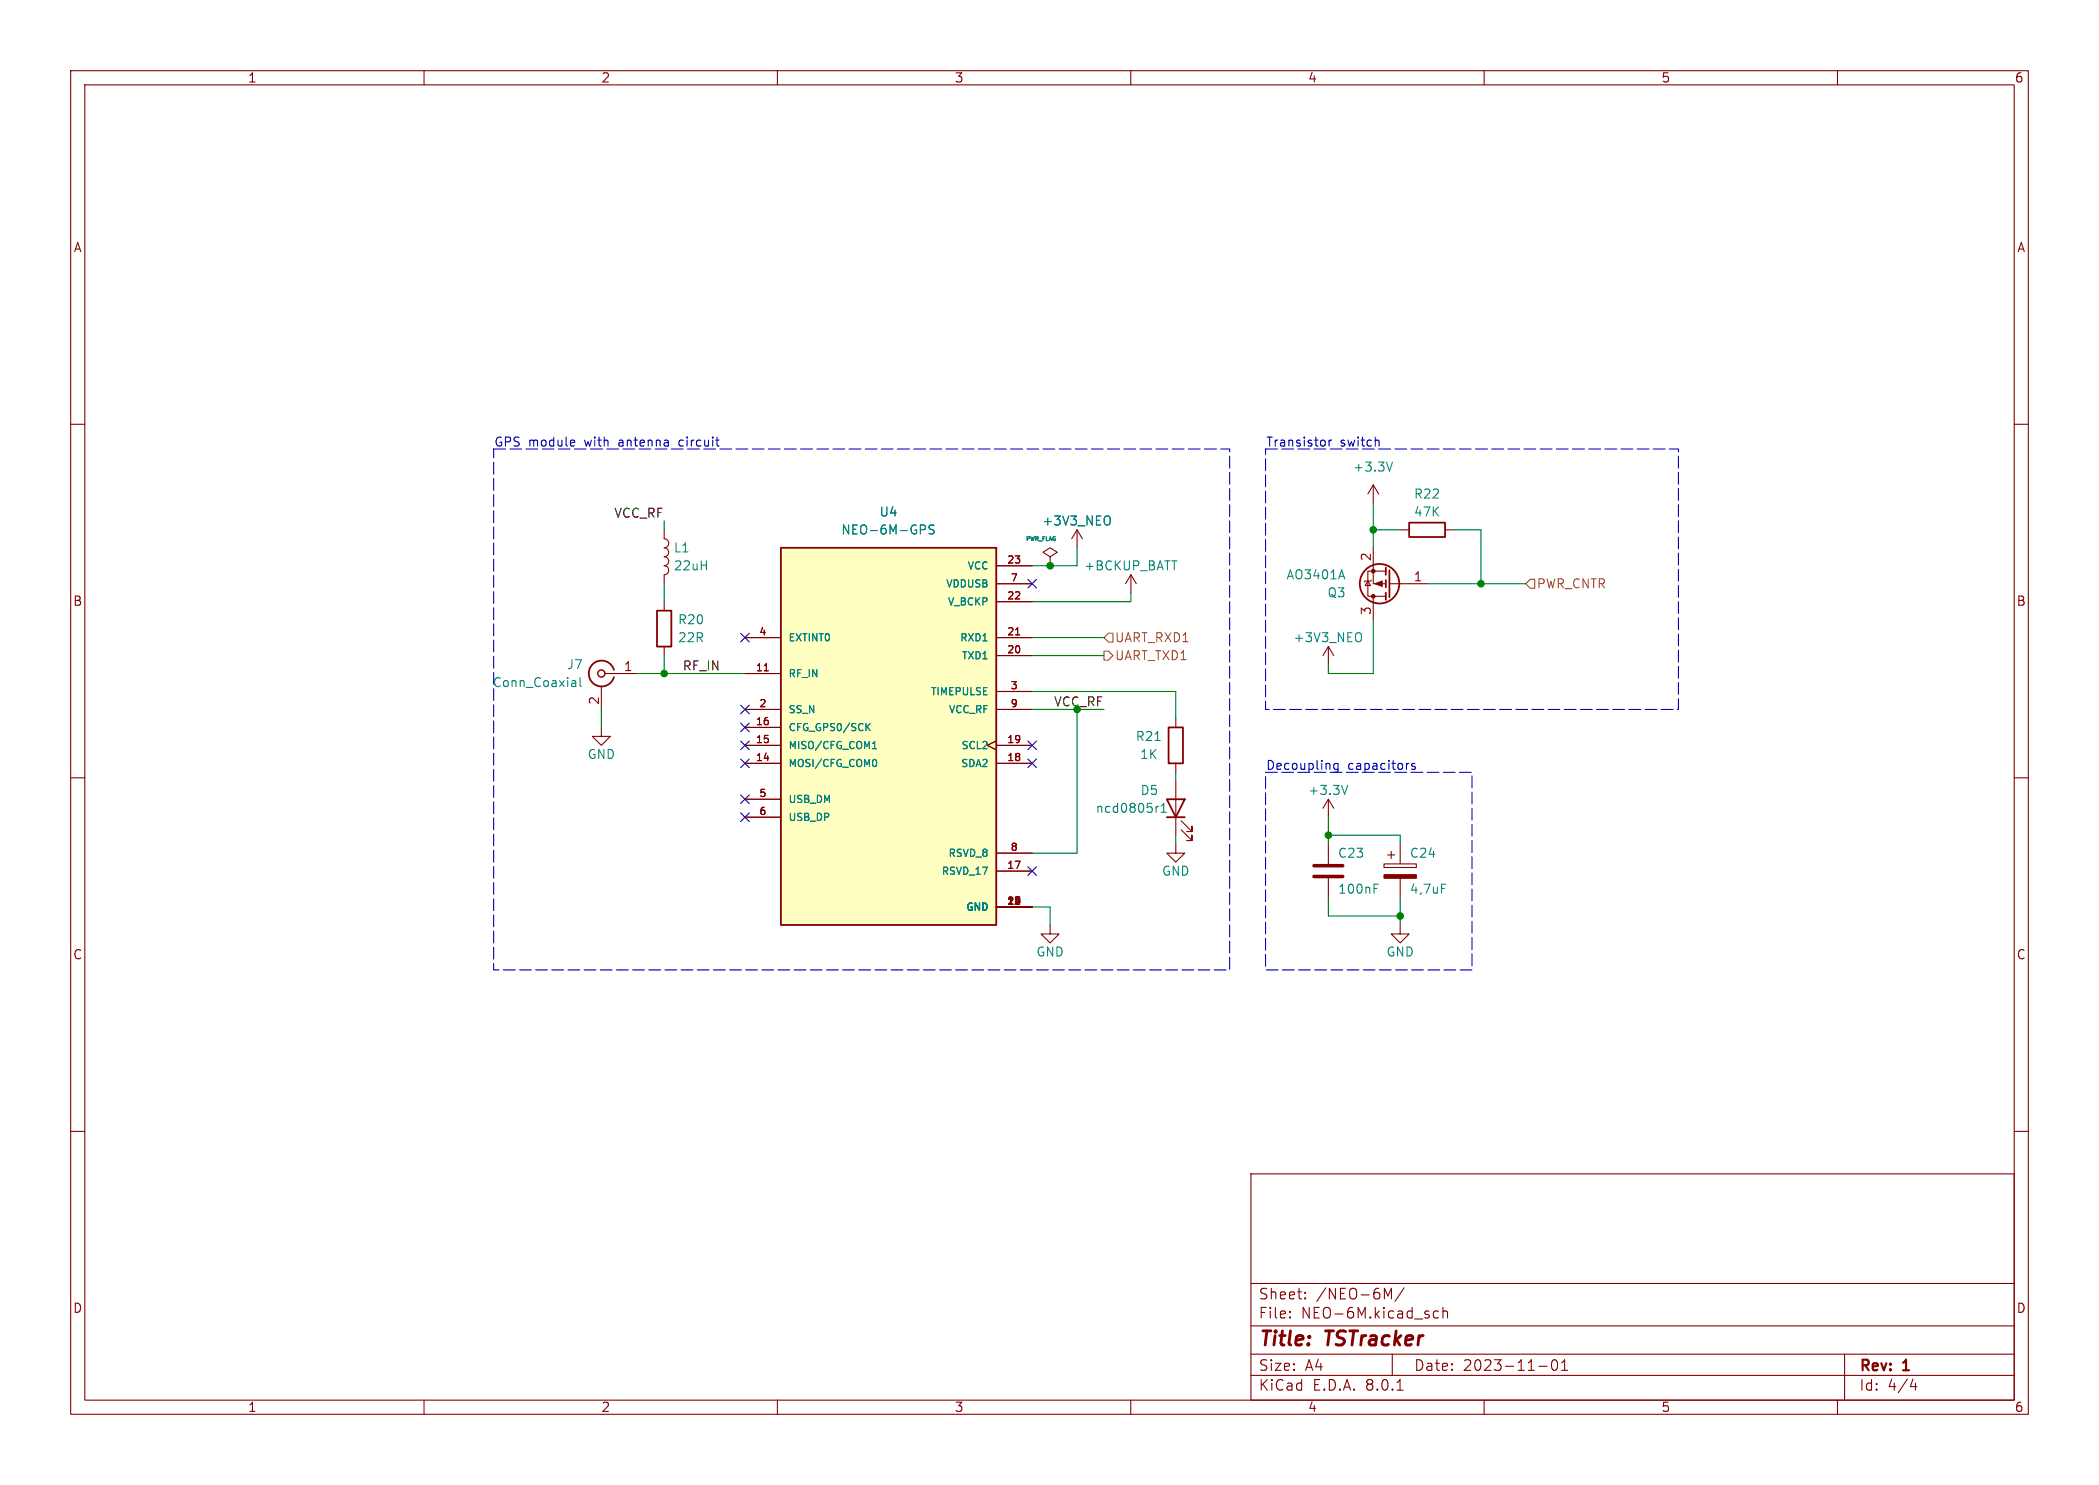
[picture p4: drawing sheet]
<svg xmlns="http://www.w3.org/2000/svg" width="297mm" height="210mm" viewBox="0 0 297 210" stroke-linecap="round" stroke-linejoin="round" font-family="sans-serif">
<g fill="none" stroke="#840000" stroke-width=".15">
<path d="M10 10h277v190h-277zM12 12h273v186h-273zM60 10v2M110 10v2M160 10v2M210 10v2M260 10v2M10 60h2M285 60h2M94 74.9v1.3a.64 .64 0 0 1 .6 .6 .64 .64 0 0 1-.6 .7 .64 .64 0 0 1 .6 .6 .64 .64 0 0 1-.6 .6 .64 .64 0 0 1 .6 .7 .64 .64 0 0 1-.6 .6 .64 .64 0 0 1 .6 .6 .64 .64 0 0 1-.6 .7v1.3M152.4 74.9l-.8 1.3M152.4 74.9v2.6"/>
<path d="M152.4 74.9l.8 1.3M194.3 77.5v5.1h1.8M194.3 68.6l-.8 1.3M194.3 68.6v2.5M194.3 68.6l.8 1.3M198.1 74.9h1.3M204.5 74.9h1.2M94 85.1v1.3M94 91.4v1.3M188 91.4l-.8 1.3M188 91.4v2.6M188 91.4l.7 1.3"/>
<path d="M193.5 82.2l.4 .6h-.7zM194.1 82l-.2 .2h-.7l-.2 .1M194.3 84.3v3.3M196.1 80.8h-2.6v3.5h2.6M196.6 82.6h5.3M10 110h2M166.4 119.4v1.3h1.2l-1.2 1.2-1.3-1.2h1.3M166.4 110.5v7.6M167.1 117.3l1.6 1.6v-.8v.8h-.8M167.1 116.1l1.6 1.5v-.8v.8h-.8M188 113v2.6M188 113l-.8 1.3"/>
<path d="M188 113l.7 1.3M198.1 119.4v2.8M285 110h2M148.6 130.8v1.3h1.3l-1.3 1.3-1.3-1.3h1.3M195.8 122.2h4.6v.5h-4.6zM196.3 120.9h1.1M196.8 120.4v1M198.1 124.2v2.8M10 160h2M285 160h2M177 166h108v32h-108zM60 198v2"/>
<path d="M110 198v2M160 198v2M177 194.5h108M177 191.5h108M177 187.5h108M177 181.5h108M182.5 186.3h.1l-.1 .1M182.5 186.3v.1M182.5 185.5v.1M182.5 185.5h.1l-.1 .1M184.7 183.6v.1M184.7 183.6h-.1l.1 .1"/>
<path d="M184.7 182.8v.1M184.7 182.8h-.1l.1 .1M195.9 182.2l.5 1.1 .5-1.1v1.5M197 191.5v3M197.7 196.6h.8M198.7 182.1l-1.3 2M203.5 185.5l-.4-.1-.3 .3v.4l.2 .2 .1 .1 .4-.1M204.2 185.5a.37 .37 0 0 1 .6 .1v.8M204.2 184.9v1.5M210 198v2M217.7 193.2h1.2M219.7 192.4a.36 .36 0 0 1 .3-.1 .36 .36 0 0 1 .3 .3 .77 .77 0 0 1-.4 1.2 .91 .91 0 0 1-.2-1.4z"/>
<path d="M221 193.8h.8M221 192.7l.4-.4v1.5M260 198v2M261 191.5v6.5M270.7 195l-.4 1.1h.9M271 195.6v1"/>
</g>
<g fill="none" stroke="#840000" stroke-width=".25">
<path d="M199.4 73.9h5.1v2h-5.1zM93 86.4h2v5h-2zM196.1 80.3v1M196.1 82v1.1M196.1 83.8v1M196.6 80.6v3.9M165.1 113h2.5l-1.2 2.6zM165.1 115.6h2.5"/>
<circle cx="195.2" cy="82.5" r="2.79"/>
</g>
<path d="M156.9 73a.9 .9 0 0 1 0 1.2M197 65.3l-.4 1.3M189.8 80.6l.5 1.3M192.5 89.5a.9 .9 0 0 1 0 1.2M163.6 114v.9M163.9 114l-.2 .1-.1 .2M164.3 114.9h.7M164.3 114l.4-.4v1.3M190.7 111.1l-.4 1.2M204 125h.6" fill="none" stroke="#008484" stroke-width=".15"/>
<g fill="#840000" stroke="#840000" stroke-width=".15">
<path d="M195.8 123.7h4.6v.5h-4.6z"/>
<path d="M194.6 82.6l1-.4v.7z"/>
<circle cx="194.3" cy="80.8" r=".25"/>
<circle cx="194.3" cy="84.3" r=".25"/>
</g>
<path d="M110.5 77.5h30.5v53.3h-30.5z" fill="#ffffc2"/>
<path d="M110.5 77.5h30.5v53.3h-30.5zM86.9 94.7a1.81 1.81 0 0 0-2.8-.9 1.81 1.81 0 0 0 0 2.9 1.81 1.81 0 0 0 2.8-.9M165.4 102.9h2v5.1h-2z" fill="none" stroke="#840000" stroke-width=".25"/>
<g fill="none" stroke="#840000" stroke-width=".15">
<path d="M148.6 78.7l1-.6-1-.6-1 .6 1 .6v1.3M85.1 97v3.3M85.6 95.3h4.6M105.4 95.3h5.1M105.4 90.2h5.1M108.1 94.9h.6M141 92.7h5M141 90.2h5M141 85.1h5M141 80h5M141 97.8h5M141 82.6h5"/>
<path d="M143.7 89.8h.6M148.6 80h.1M160 81.3l-.7 1.3M160 81.3v2.5M160 81.3l.8 1.3M85.1 102.9v1.2h-1.3l1.3 1.3 1.3-1.3h-1.3M105.4 108h5.1M105.4 105.4h5.1M105.4 102.9h5.1M105.4 100.3h5.1M105.4 113h5.1M105.4 115.6h5.1"/>
<path d="M141 104.8l-1.3 .6 1.3 .6M141 108h5M141 105.4h5M141 100.3h5M166.4 101.6v1.3M166.4 108v1.2M188 119.4v2.8M141 128.3h5M141 123.2h5M141 120.7h5M188 124.2v2.8M198.1 130.8v1.3h1.3l-1.3 1.3-1.3-1.3h1.3"/>
</g>
<g fill="none" stroke="#008484" stroke-width=".15">
<path d="M130.2 74.2h.5l.3 .3-.2 .3-.6 .1M132.2 74.3l-.5-.1-.3 .3 .2 .3 .5 .2v.4l-.2 .1-.5-.1M156.9 73a.9 .9 0 0 1 0 1.2M81 96.3h.4l.1 .8M81.5 97l-.5 .1M81.5 96.6h-.5M82.1 95.8v1.1l.2 .2M122.7 102.8l.4 .5M123.1 102.3l-.6 .6M123.5 105.9h.5M123.6 105.1l.1-.2v1M123.8 107.4a.64 .64 0 0 1 0 1"/>
<path d="M163.4 104.7h.8M194.4 125.6h.4M194.4 125h.6"/>
</g>
<circle cx="85.1" cy="95.3" r=".51" fill="none" stroke="#840000" stroke-width=".2"/>
<path d="M185.9 124h4.1M185.9 122.4h4.1" fill="none" stroke="#840000" stroke-width=".51"/>
<path d="M156.2 92.1h.6l.7 .6-.7 .6h-.6zM156.8 89.5h.7v1.3h-.7l-.6-.6zM216.5 81.9h.7v1.3h-.7l-.6-.6z" fill="none" stroke="#848400" stroke-width=".15"/>
<path d="M80.9 62.2l.4 .1v.2l-.6 .2M81.3 63l-.4 .1M101.3 62.2h.5M101.6 63.1h.2M188.1 62.2v.9M188.4 62.2l-.2 .1-.1 .2M195 62.2l.1 .2v.7M189.3 108v1l-.2 .2h-.3M189.3 108h-.3l-.3 .2v.4l.1 .1h.5M199.2 108h.2M200.2 108h-.3l-.2 .1 .1 .2 .4 .1v.3h-.5" fill="none" stroke="#0000c2" stroke-width=".15"/>
<path d="M69.8 63.5h104.2v73.7h-104.2zM179.1 63.5h58.4v36.8h-58.4zM179.1 109.2h29.2v28h-29.2z" fill="none" stroke="#0000c2" stroke-width=".15" stroke-dasharray="1.7 .6"/>
<g fill="none" stroke="#008400" stroke-width=".15">
<path d="M94 73.7v1.2M152.4 77.5v2.5h-6.4M194.3 71.1v6.4M194.3 74.9h3.8M205.7 74.9h3.8v7.7M90.2 95.3h15.2M94 82.6v2.5M94 92.7v2.6M146 97.8h20.4v3.8M146 90.2h10.2M146 92.7h10.2M160 83.8v1.3h-14"/>
<path d="M194.3 87.6v7.7h-6.3v-1.3M201.9 82.6h14M85.1 100.3v2.6M146 100.3h10.2M152.4 100.3v20.4h-6.4M166.4 109.2v1.3M166.4 118.1v1.3M188 115.6v3.8M188 118.1h10.1v1.3M146 128.3h2.6v2.5M188 127v2.5h10.1M198.1 127v3.8"/>
</g>
<g fill="none" stroke="#000084" stroke-width=".15">
<path d="M104.8 99.7l1.2 1.2M104.8 89.6l1.2 1.2M106 99.7l-1.2 1.2M106 89.6l-1.2 1.2M145.4 81.9l1.3 1.3M146.7 81.9l-1.3 1.3M104.8 115l1.2 1.2M104.8 112.4l1.2 1.2M104.8 104.8l1.2 1.2M104.8 107.3l1.2 1.3M104.8 102.3l1.2 1.2M106 115l-1.2 1.2"/>
<path d="M106 112.4l-1.2 1.2M106 104.8l-1.2 1.2M106 107.3l-1.2 1.3M106 102.3l-1.2 1.2M145.4 107.3l1.3 1.3M145.4 104.8l1.3 1.2M146.7 107.3l-1.3 1.3M146.7 104.8l-1.3 1.2M145.4 122.6l1.3 1.2M146.7 122.6l-1.3 1.2"/>
</g>
<g fill="#008400" stroke="#008400" stroke-width=".15">
<circle cx="94" cy="95.3" r=".46"/>
<circle cx="148.6" cy="80" r=".46"/>
<circle cx="194.3" cy="74.9" r=".46"/>
<circle cx="209.5" cy="82.6" r=".46"/>
<circle cx="198.1" cy="129.5" r=".46"/>
<circle cx="188" cy="118.1" r=".46"/>
</g>
<g font-size="2.8" fill="#840000">
<text x="178" y="190.9">Title:</text>
<text x="187.7" y="190.9">TSTracker</text>
</g>
<g font-size="2.1" fill="#840000">
<text x="178" y="184">Sheet:</text>
<text x="186.2" y="184">/NEO-6M/</text>
<text x="178" y="186.7">File:</text>
<text x="184.1" y="186.7">NEO-6M.kicad_sch</text>
<text x="178" y="196.9">KiCad</text>
<text x="178" y="194.1">Size:</text>
<text x="184.7" y="194.1">A4</text>
<text x="185.7" y="196.9">E.D.A.</text>
<text x="193.3" y="196.9">8.0.1</text>
<text x="200" y="194.1">Date:</text>
<text x="207" y="194.1">2023-11-01</text>
<text x="263" y="194.3">Rev:</text>
<text x="263" y="196.9">Id:</text>
<text x="267.1" y="196.9">4/4</text>
<text x="269.4" y="194.3">1</text>
</g>
<g font-size="1.8" fill="#840000">
<text x="35" y="11.9">1</text>
<text x="85" y="11.9">2</text>
<text x="135" y="11.9">3</text>
<text x="185" y="11.9">4</text>
<text x="235" y="11.9">5</text>
<text x="285" y="11.9">6</text>
<text x="10.3" y="35.9">A</text>
<text x="285.3" y="35.9">A</text>
<text x="194.1" y="79.4" transform="rotate(-90 194.1 79.4)">2</text>
<text x="200" y="82.3">1</text>
<text x="10.3" y="85.9">B</text>
<text x="194.1" y="87.1" transform="rotate(-90 194.1 87.1)">3</text>
<text x="285.3" y="85.9">B</text>
<text x="88.2" y="95">1</text>
<text x="84.8" y="99.8" transform="rotate(-90 84.8 99.8)">2</text>
<text x="10.3" y="135.9">C</text>
<text x="285.3" y="135.9">C</text>
<text x="10.3" y="185.9">D</text>
<text x="285.3" y="185.9">D</text>
<text x="35" y="199.9">1</text>
<text x="85" y="199.9">2</text>
<text x="135" y="199.9">3</text>
<text x="185" y="199.9">4</text>
<text x="235" y="199.9">5</text>
<text x="285" y="199.9">6</text>
</g>
<g font-size="1.8" fill="#0000c2">
<text x="69.8" y="63.3">GPS module</text>
<text x="82.8" y="63.3">with</text>
<text x="87.8" y="63.3">antenna</text>
<text x="96.5" y="63.3">circuit</text>
<text x="179.1" y="63.3">Transistor</text>
<text x="189.6" y="63.3">switch</text>
<text x="179.1" y="109">Decoupling</text>
<text x="190.7" y="109">capacitors</text>
</g>
<g font-size="1.8" fill="#008484">
<text x="191.4" y="66.9">+3.3V</text>
<text x="200" y="70.7">R22</text>
<text x="118.9" y="75.8">NEO-6M-GPS</text>
<text x="124.4" y="73.3">U4</text>
<text x="147.4" y="74.5">+3V3_NEO</text>
<text x="200" y="73.3">47K</text>
<text x="95.3" y="80.9">22uH</text>
<text x="95.3" y="78.3">L1</text>
<text x="153.3" y="80.9">+BCKUP_BATT</text>
<text x="181.9" y="82.1">AO3401A</text>
<text x="95.8" y="88.5">R20</text>
<text x="187.7" y="84.7">Q3</text>
<text x="80.2" y="94.8">J7</text>
<text x="95.8" y="91">22R</text>
<text x="182.9" y="91">+3V3_NEO</text>
<text x="69.6" y="97.4">Conn_Coaxial</text>
<text x="83.1" y="107.5">GND</text>
<text x="160.6" y="105">R21</text>
<text x="161.2" y="107.5">1K</text>
<text x="161.3" y="112.6">D5</text>
<text x="185" y="112.6">+3.3V</text>
<text x="154.9" y="115.2">ncd0805r1</text>
<text x="164.3" y="124.1">GND</text>
<text x="189.2" y="121.5">C23</text>
<text x="199.4" y="121.5">C24</text>
<text x="189.2" y="126.6">100nF</text>
<text x="199.4" y="126.6">4,7uF</text>
<text x="146.6" y="135.5">GND</text>
<text x="196.1" y="135.5">GND</text>
</g>
<g font-size="1.8">
<text x="86.8" y="73.3">VCC_RF</text>
<text x="96.5" y="94.9">RF_IN</text>
</g>
<g font-size="1.8" fill="#848400">
<text x="217.4" y="83.4">PWR_CNTR</text>
<text x="157.7" y="91">UART_RXD1</text>
<text x="157.7" y="93.6">UART_TXD1</text>
</g>
<text font-size="1.8" fill="#008400" x="149.1" y="100">VCC_RF</text>
<g font-size="1.4" fill="#008484">
<text x="133.7" y="83.3">VDDUSB</text>
<text x="136.8" y="80.7">VCC</text>
<text x="134" y="85.8">V_BCKP</text>
<text x="111.5" y="96">RF_IN</text>
<text x="111.5" y="90.9">EXTINT0</text>
<text x="135.7" y="90.9">RXD1</text>
<text x="136" y="93.4">TXD1</text>
<text x="111.5" y="101.1">SS_N</text>
<text x="131.6" y="98.5">TIMEPULSE</text>
<text x="134.1" y="101.1">VCC_RF</text>
<text x="111.5" y="106.1">MISO/CFG_COM1</text>
<text x="111.5" y="103.6">CFG_GPS0/SCK</text>
<text x="135.9" y="106.1">SCL2</text>
<text x="111.5" y="108.7">MOSI/CFG_COM0</text>
<text x="111.5" y="113.8">USB_DM</text>
<text x="135.9" y="108.7">SDA2</text>
<text x="111.5" y="116.3">USB_DP</text>
<text x="133.1" y="123.9">RSVD_17</text>
<text x="134.1" y="121.4">RSVD_8</text>
<text x="136.6" y="129">GND</text>
</g>
<g font-size="1.4" fill="#840000">
<text x="142.4" y="79.8">23</text>
<text x="142.9" y="82.3">7</text>
<text x="107.3" y="89.9">4</text>
<text x="142.4" y="89.9">21</text>
<text x="142.4" y="84.8">22</text>
<text x="106.9" y="95">11</text>
<text x="142.4" y="92.5">20</text>
<text x="107.3" y="100.1">2</text>
<text x="142.9" y="97.5">3</text>
<text x="142.9" y="100.1">9</text>
<text x="106.9" y="107.7">14</text>
<text x="106.9" y="105.2">15</text>
<text x="106.9" y="102.6">16</text>
<text x="142.4" y="107.7">18</text>
<text x="142.4" y="105.2">19</text>
<text x="107.3" y="112.8">5</text>
<text x="107.3" y="115.3">6</text>
<text x="142.4" y="122.9">17</text>
<text x="142.9" y="120.4">8</text>
<text x="142.4" y="128">12</text>
<text x="143.2" y="128">3</text>
</g>
<text font-size=".8" fill="#008484" x="145" y="76.7">PWR_FLAG</text>
</svg>
